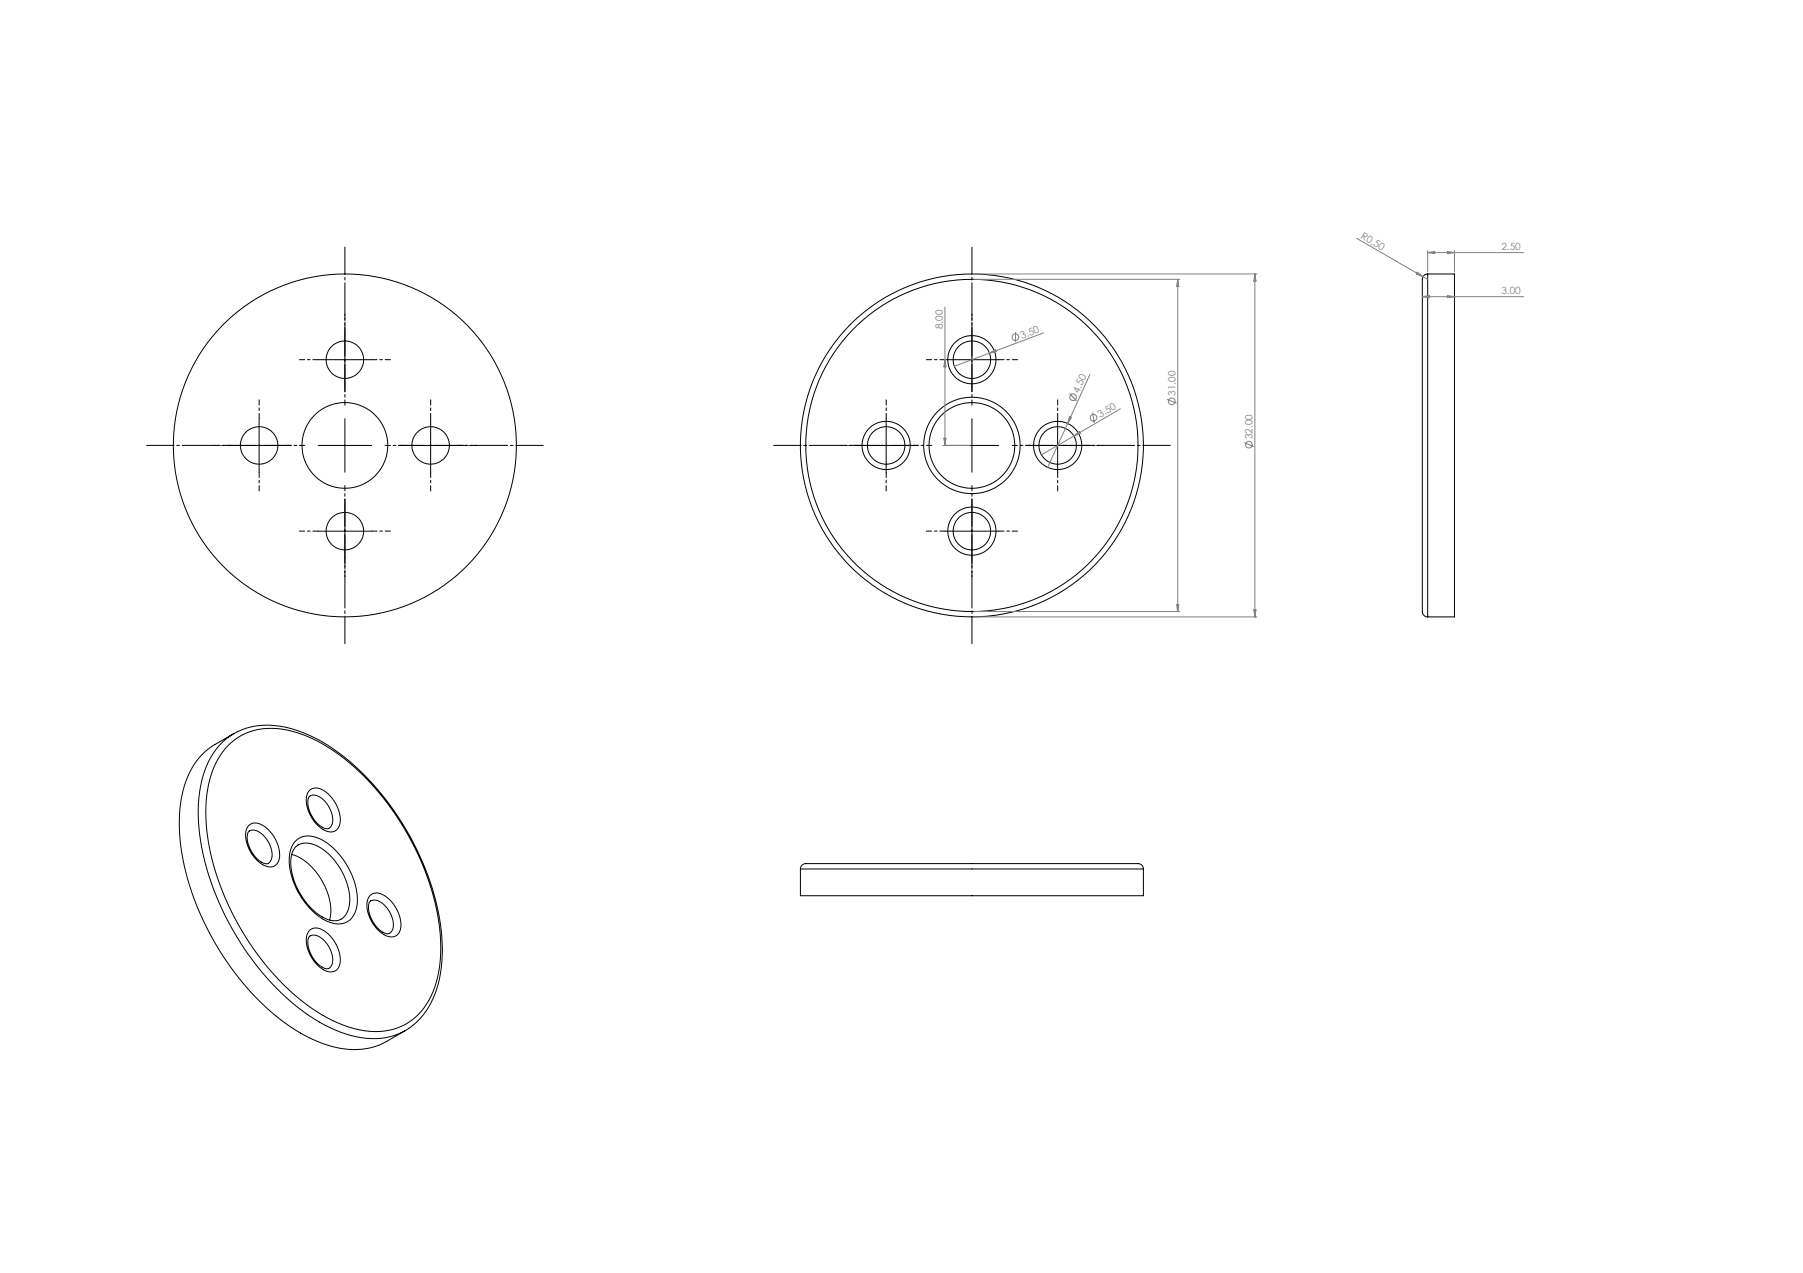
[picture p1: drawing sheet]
<svg xmlns="http://www.w3.org/2000/svg" width="841mm" height="594mm" viewBox="0 0 841 594" stroke-linecap="round" stroke-linejoin="round" font-family="sans-serif">
<g fill="none" stroke="#000" stroke-width=".47">
<path d="M666 128a4 4 0 0 0-3 5v152a2.5 2.5 0 0 0 3 3M666 128h12v160h-12M666 128v160M161 155v25M453 155v25M148 168h25M441 168h25M121 195v25M161 195v25M201 195v25M413 195v25M453 195v25"/>
<path d="M493 195v25M108 208h25M148 208h25M188 208h25M401 208h25M441 208h25M481 208h25M161 235v25M453 235v25M148 248h25M441 248h25M104 346a33 33 0 0 1 35-5 103 103 0 0 1 51 47 107 107 0 0 1 16 64 35 35 0 0 1-20 30 42 42 0 0 1-37-5 125 125 0 0 1-57-97 46 46 0 0 1 12-34z"/>
<path d="M106 348a31 31 0 0 1 35-5 104 104 0 0 1 51 50 100 100 0 0 1 13 60 32 32 0 0 1-22 27 47 47 0 0 1-37-9 123 123 0 0 1-50-92 44 44 0 0 1 10-31zM109 342l-9 5a36 36 0 0 0-16 30 113 113 0 0 0 21 71 98 98 0 0 0 48 40 34 34 0 0 0 27-2l9-5M144 372a6 6 0 0 1 9 3 9 9 0 0 1 0 11 8 8 0 0 1-7-5l-2-5v-3zM145 369a8 8 0 0 1 10 3 13 13 0 0 1 2 15 7 7 0 0 1-10-3 13 13 0 0 1-3-15zM116 388a6 6 0 0 1 8 3 9 9 0 0 1 1 12 8 8 0 0 1-8-6 9 9 0 0 1-1-9zM116 385a8 8 0 0 1 11 4 13 13 0 0 1 2 14 7 7 0 0 1-10-3 13 13 0 0 1-3-15zM136 399a28 28 0 0 1 18 30M138 393a10 10 0 0 1 13 0 34 34 0 0 1 15 31 9 9 0 0 1-14 6 33 33 0 0 1-17-33zM138 395a10 10 0 0 1 13 2 29 29 0 0 1 11 28 7 7 0 0 1-12 3 31 31 0 0 1-14-30zM173 418a8 8 0 0 1 10 3 13 13 0 0 1 3 15 7 7 0 0 1-11-3 13 13 0 0 1-3-15zM373 405a4 4 0 0 1 6-2h152a2.5 2.5 0 0 1 2 2M373 405v13h160v-13"/>
<path d="M373 405h160M144 437a6 6 0 0 1 9 3 9 9 0 0 1 0 12 8 8 0 0 1-8-6l-1-5v-2zM145 434a8 8 0 0 1 10 4 13 13 0 0 1 2 14 7 7 0 0 1-10-3 13 13 0 0 1-3-15zM173 421a6 6 0 0 1 8 3 8 8 0 0 1 1 12h-1a12 12 0 0 1-8-15z"/>
<circle cx="161" cy="168" r="9"/>
<circle cx="453" cy="168" r="9"/>
<circle cx="453" cy="168" r="11"/>
<circle cx="121" cy="208" r="9"/>
<circle cx="161" cy="208" r="80"/>
<circle cx="161" cy="208" r="20"/>
<circle cx="201" cy="208" r="9"/>
<circle cx="413" cy="208" r="11"/>
<circle cx="413" cy="208" r="9"/>
<circle cx="453" cy="208" r="20"/>
<circle cx="453" cy="208" r="80"/>
<circle cx="453" cy="208" r="23"/>
<circle cx="453" cy="208" r="77"/>
<circle cx="493" cy="208" r="9"/>
<circle cx="493" cy="208" r="11"/>
<circle cx="161" cy="248" r="9"/>
<circle cx="453" cy="248" r="9"/>
<circle cx="453" cy="248" r="11"/>
</g>
<g fill="none" stroke="#808080" stroke-width=".47">
<path d="M633 111l31 18M666 117v10M666 118h45M666 118l3-1v1zM675 117l3 1h-3zM678 117v10M454 128h132M454 130h96M549 130v155M549 130l1 4h-1zM585 128v160M585 128l1 3h-1z"/>
<path d="M661 127l3 2-3-1zM663 138h48M663 138h4v1zM664 129l2 1M675 138h3l-3 1zM441 143v65M474 155v5M487 155l-25 10M441 168v3h-1zM462 165l-17 6M462 165l2-2 1 1zM508 175l-19 43"/>
<path d="M499 184l3 3M499 194l1 1-2 3zM510 193v4M523 191l-37 21M544 186l5 2M440 208h12M440 205h1v3zM501 203l2-2 1 1zM580 207l5 1M454 288h132M454 285h96M549 282h1l-1 3z"/>
<path d="M585 285h1l-1 3z"/>
<circle cx="474" cy="157" r="1.5"/>
<circle cx="501" cy="185" r="1.6"/>
<circle cx="510" cy="195" r="1.6"/>
<circle cx="547" cy="187" r="1.6"/>
<circle cx="583" cy="207" r="1.6"/>
</g>
<path d="M161 183v-68M453 183v-68M136 208h-68M186 208h67M428 208h-67M478 208h68M161 233v67M453 233v67" fill="none" stroke="#000" stroke-width=".47" stroke-dasharray="15.2 1.3 1.3 1.3" stroke-dashoffset="2.4"/>
<g fill="none" stroke="#000" stroke-width=".47" stroke-dasharray="15.2 1.3 1.3 1.3" stroke-dashoffset="12.8">
<path d="M161 155v-8M453 155v-8M148 168h-8M173 168h9M441 168h-9M466 168h9M121 195v-8M161 180v9M201 195v-8M413 195v-8M453 180v9M493 195v-8"/>
<path d="M108 208h-8M133 208h9M188 208h-8M213 208h9M401 208h-9M426 208h9M481 208h-9M506 208h9M121 220v9M161 235v-8M201 220v9M413 220v9"/>
<path d="M453 235v-8M493 220v9M148 248h-8M173 248h9M441 248h-9M466 248h9M161 260v9M453 260v9"/>
</g>
<g font-size="4.7" fill="#808080">
<text x="634" y="111" transform="rotate(30 634 111)">R0.50</text>
<text x="700" y="117">2.50</text>
<text x="700" y="137">3.00</text>
<text x="440" y="154" transform="rotate(-90 440 154)">8.00</text>
<text x="477" y="158" transform="rotate(-21 477 158)">3.50</text>
<text x="503" y="184" transform="rotate(-66 503 184)">4.50</text>
<text x="548" y="185" transform="rotate(-90 548 185)">31.00</text>
<text x="513" y="195" transform="rotate(-30 513 195)">3.50</text>
<text x="584" y="205" transform="rotate(-90 584 205)">32.00</text>
</g>
</svg>
